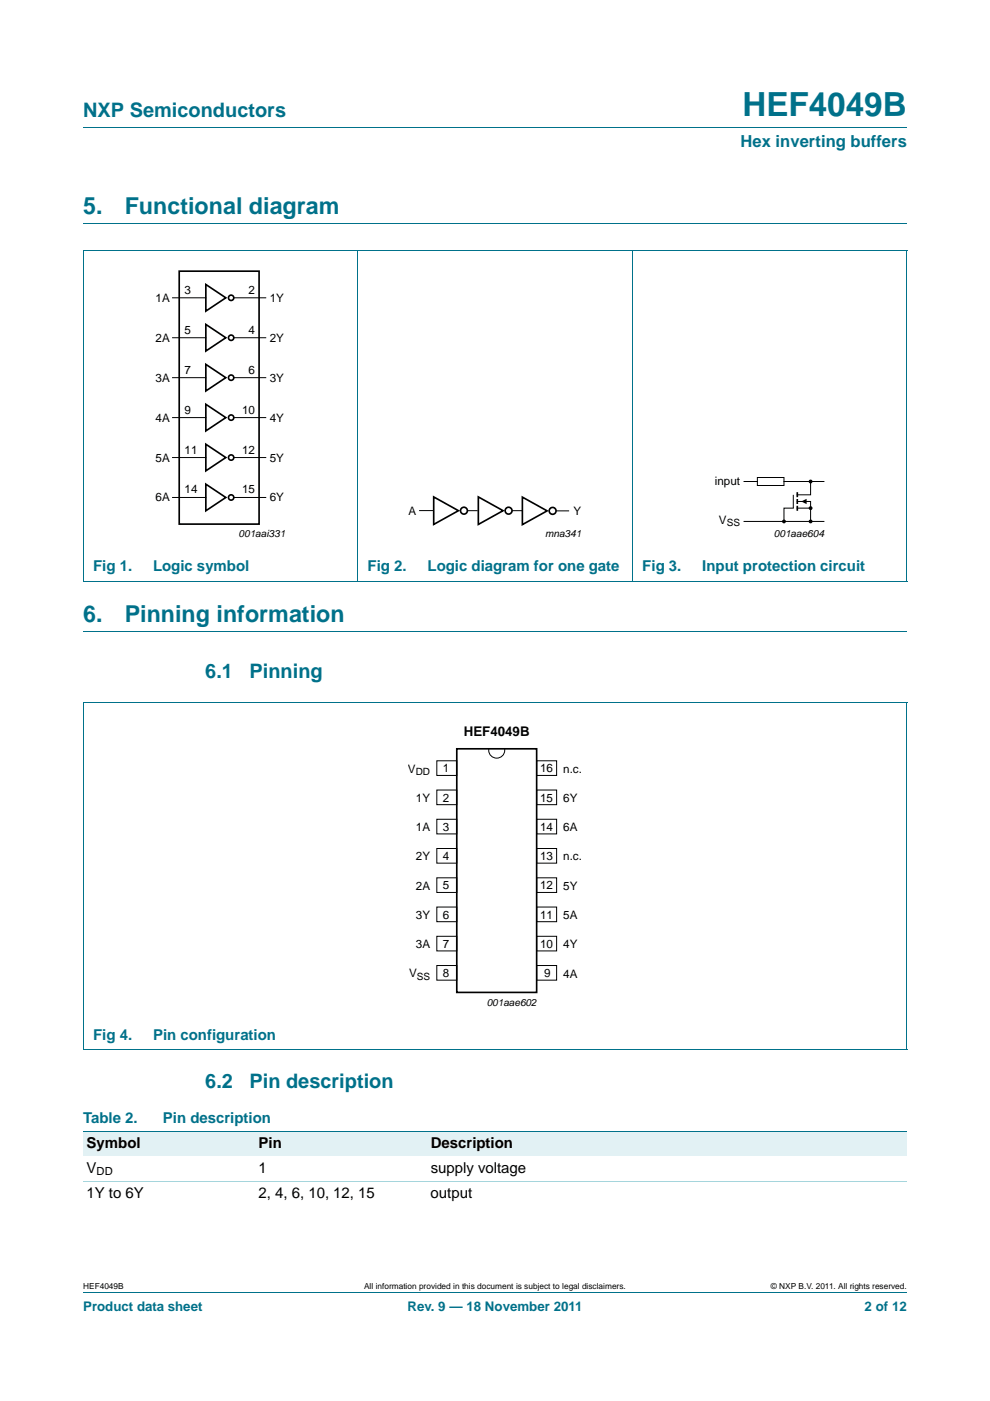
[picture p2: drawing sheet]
<svg xmlns="http://www.w3.org/2000/svg" width="210mm" height="297mm" viewBox="0 0 210 297" stroke-linecap="round" stroke-linejoin="round" font-family="sans-serif">
<g fill="none" stroke="#00718a" stroke-width=".21">
<path d="M17.6 27h174.7M17.6 53.1h174.7M17.6 47.4h174.7M17.6 53.1v70.1M75.8 53v70.3M134.1 53v70.3M192.3 53.1v70.1M17.6 123.2h174.7M17.6 133.8h174.7M17.6 149h174.7M17.6 149v73.5M192.3 149v73.5"/>
<path d="M17.6 222.5h174.7M17.6 273.9h174.7"/>
</g>
<g fill="none" stroke="#000" stroke-width=".21">
<path d="M36.6 63.1h7M36.6 71.6h7M49.6 63.1h6.7M49.6 71.6h6.7M36.6 80.1h7M36.6 88.5h7M36.6 97h7M49.6 80.1h6.7M49.6 88.5h6.7M49.6 97h6.7M36.6 105.5h7M49.6 105.5h6.7"/>
<path d="M88.9 108.3h2.9M99.1 108.3h2.2M108.6 108.3h2.1M117.9 108.3h2.8M157.8 102.1h2.8M157.8 110.6h16.9M160.6 101.2h5.6v1.7h-5.6zM166.2 102.1h8.5M168.2 104.9v2.8h-2v2.9M169 106.3h2.9v4.3M169 107.7h2.9M171.9 102.1v2.8h-2.9"/>
<path d="M103.6 158.8a1.71 1.71 0 0 0 1.7 1.9 1.71 1.71 0 0 0 1.7-1.9M92.6 161.3h4.2v3.1h-4.2zM92.6 167.5h4.2v3.1h-4.2zM92.6 173.7h4.2v3.1h-4.2zM92.6 179.9h4.2v3.1h-4.2zM113.8 173.7h4.2v3.1h-4.2zM113.8 179.9h4.2v3.1h-4.2zM113.8 161.3h4.2v3.1h-4.2zM113.8 167.5h4.2v3.1h-4.2zM92.6 186.1h4.2v3.1h-4.2zM92.6 192.3h4.2v3.1h-4.2zM92.6 198.5h4.2v3.1h-4.2z"/>
<path d="M113.8 198.5h4.2v3.1h-4.2zM113.8 186.1h4.2v3.1h-4.2zM113.8 192.3h4.2v3.1h-4.2zM92.6 204.7h4.2v3.1h-4.2zM113.8 204.7h4.2v3.1h-4.2z"/>
</g>
<g fill="none" stroke="#000" stroke-width=".35">
<path d="M38 57.5h16.9v53.6h-16.9zM43.6 60.3l4.3 2.8-4.3 2.9zM43.6 68.8l4.3 2.8-4.3 2.8zM43.6 77.3l4.3 2.8-4.3 2.8zM43.6 85.7l4.3 2.8-4.3 2.9zM43.6 94.2l4.3 2.8-4.3 2.8zM43.6 102.7l4.3 2.8-4.3 2.8zM92 105.4l5.2 2.9-5.2 2.9zM101.4 105.4l5.3 2.9-5.3 2.9zM110.8 105.4l5.2 2.9-5.2 2.9zM169 104.3v1.1M169 105.8v1.1"/>
<path d="M169 107.2v1.1M96.8 158.8h17v51.6h-17z"/>
<circle cx="49" cy="63.1" r=".56"/>
<circle cx="49" cy="71.6" r=".56"/>
<circle cx="49" cy="97" r=".56"/>
<circle cx="49" cy="88.5" r=".56"/>
<circle cx="49" cy="80.1" r=".56"/>
<circle cx="49" cy="105.5" r=".56"/>
<circle cx="98.4" cy="108.3" r=".73"/>
<circle cx="107.8" cy="108.3" r=".73"/>
<circle cx="117.2" cy="108.3" r=".73"/>
</g>
<g fill="#000" stroke="#000" stroke-width=".25">
<circle cx="166.2" cy="110.6" r=".28"/>
<circle cx="171.9" cy="102.1" r=".28"/>
<circle cx="171.9" cy="110.6" r=".28"/>
<circle cx="171.9" cy="107.7" r=".28"/>
</g>
<path d="M169.9 106.3l1.1-.5v1.1z" fill="#000"/>
<g fill="#e2f1f4">
<path d="M17.6 239.8h36.5v5.3h-36.5z"/>
<path d="M54.1 239.8h36.5v5.3h-36.5z"/>
<path d="M90.6 239.8h101.7v5.3h-101.7z"/>
</g>
<path d="M17.6 239.8h174.7" fill="none" stroke="#00718a" stroke-width=".21"/>
<path d="M17.6 250.4h174.7" fill="none" stroke="#a5d5dc" stroke-width=".21"/>
<text font-size="7" fill="#00718a" x="157.4" y="24.6">HEF4049B</text>
<g font-size="4.9" fill="#00718a">
<text x="17.6" y="45.4">5.</text>
<text x="26.5" y="45.4">Functional diagram</text>
<text x="17.6" y="131.8">6.</text>
<text x="26.4" y="131.8">Pinning information</text>
</g>
<g font-size="4.2" fill="#00718a">
<text x="17.6" y="24.9">NXP Semiconductors</text>
<text x="43.5" y="143.7">6.1</text>
<text x="52.9" y="143.7">Pinning</text>
<text x="43.5" y="230.7">6.2</text>
<text x="52.9" y="230.7">Pin description</text>
</g>
<text font-size="3.5" fill="#00718a" x="157" y="31.1">Hex inverting buffers</text>
<g font-size="3.2" fill="#00718a">
<text x="19.7" y="121.1">Fig 1.</text>
<text x="32.4" y="121.1">Logic symbol</text>
<text x="77.9" y="121.1">Fig 2.</text>
<text x="90.6" y="121.1">Logic diagram for one gate</text>
<text x="136.2" y="121.1">Fig 3.</text>
<text x="148.9" y="121.1">Input protection circuit</text>
<text x="19.7" y="220.4">Fig 4.</text>
<text x="32.4" y="220.4">Pin configuration</text>
<text x="17.6" y="238.1">Table 2.</text>
<text x="34.6" y="238.1">Pin description</text>
</g>
<g font-size="3.2">
<text x="18.4" y="243.4">Symbol</text>
<text x="54.8" y="243.4">Pin</text>
<text x="91.3" y="243.4">Description</text>
<text x="18.4" y="248.6">V</text>
<text x="54.8" y="248.6">1</text>
<text x="91.3" y="248.6">supply voltage</text>
<text x="18.3" y="253.9">1Y to 6Y</text>
<text x="54.8" y="253.9">2, 4, 6, 10, 12, 15</text>
<text x="91.3" y="253.9">output</text>
</g>
<text font-size="2.8" x="98.3" y="155.9">HEF4049B</text>
<g font-size="2.8" fill="#00718a">
<text x="17.6" y="277.9">Product data sheet</text>
<text x="86.4" y="277.9">Rev. 9 — 18 November 2011</text>
<text x="183.3" y="277.9">2 of 12</text>
</g>
<g font-size="2.5">
<text x="33" y="64">1A</text>
<text x="39.1" y="62.3">3</text>
<text x="52.7" y="62.3">2</text>
<text x="57.2" y="64">1Y</text>
<text x="39.1" y="70.8">5</text>
<text x="52.7" y="70.8">4</text>
<text x="33" y="72.5">2A</text>
<text x="57.2" y="72.5">2Y</text>
<text x="33" y="80.9">3A</text>
<text x="39.1" y="79.2">7</text>
<text x="52.7" y="79.2">6</text>
<text x="57.2" y="80.9">3Y</text>
<text x="33" y="89.4">4A</text>
<text x="39.1" y="87.7">9</text>
<text x="51.3" y="87.7">10</text>
<text x="57.2" y="89.4">4Y</text>
<text x="33" y="97.9">5A</text>
<text x="39.1" y="96.2">11</text>
<text x="51.3" y="96.2">12</text>
<text x="57.2" y="97.9">5Y</text>
<text x="33" y="106.3">6A</text>
<text x="39.1" y="104.6">14</text>
<text x="51.3" y="104.6">15</text>
<text x="57.2" y="106.3">6Y</text>
<text x="151.6" y="102.9">input</text>
<text x="86.6" y="109.2">A</text>
<text x="121.6" y="109.1">Y</text>
<text x="152.4" y="111.1">V</text>
<text x="86.5" y="163.8">V</text>
<text x="93.9" y="163.8">1</text>
<text x="114.5" y="163.8">16</text>
<text x="119.4" y="163.8">n.c.</text>
<text x="88.2" y="170">1Y</text>
<text x="93.9" y="170">2</text>
<text x="114.5" y="170">15</text>
<text x="119.4" y="170">6Y</text>
<text x="88.2" y="176.2">1A</text>
<text x="93.9" y="176.2">3</text>
<text x="114.5" y="176.2">14</text>
<text x="119.4" y="176.2">6A</text>
<text x="88.2" y="182.4">2Y</text>
<text x="93.9" y="182.4">4</text>
<text x="114.5" y="182.3">13</text>
<text x="119.4" y="182.4">n.c.</text>
<text x="88.2" y="188.7">2A</text>
<text x="93.9" y="188.6">5</text>
<text x="114.5" y="188.6">12</text>
<text x="119.4" y="188.7">5Y</text>
<text x="88.2" y="194.9">3Y</text>
<text x="93.9" y="194.8">6</text>
<text x="114.5" y="194.8">11</text>
<text x="119.4" y="194.9">5A</text>
<text x="88.2" y="201">3A</text>
<text x="93.9" y="201">7</text>
<text x="114.5" y="201">10</text>
<text x="119.4" y="201">4Y</text>
<text x="86.7" y="207.2">V</text>
<text x="93.9" y="207.2">8</text>
<text x="115.4" y="207.2">9</text>
<text x="119.4" y="207.2">4A</text>
</g>
<text font-size="2.4" x="20.5" y="249.2">DD</text>
<g font-size="2.1">
<text x="50.6" y="113.9">001aai331</text>
<text x="115.6" y="113.9">mna341</text>
<text x="154.1" y="111.6">SS</text>
<text x="164.1" y="113.9">001aae604</text>
<text x="88.1" y="164.3">DD</text>
<text x="88.4" y="207.7">SS</text>
<text x="103.2" y="213.2">001aae602</text>
</g>
<g font-size="1.8">
<text x="17.6" y="273.3">HEF4049B</text>
<text x="77.2" y="273.3">All information provided in this document is subject to legal disclaimers.</text>
<text x="163.4" y="273.3">© NXP B.V. 2011. All rights reserved.</text>
</g>
</svg>
